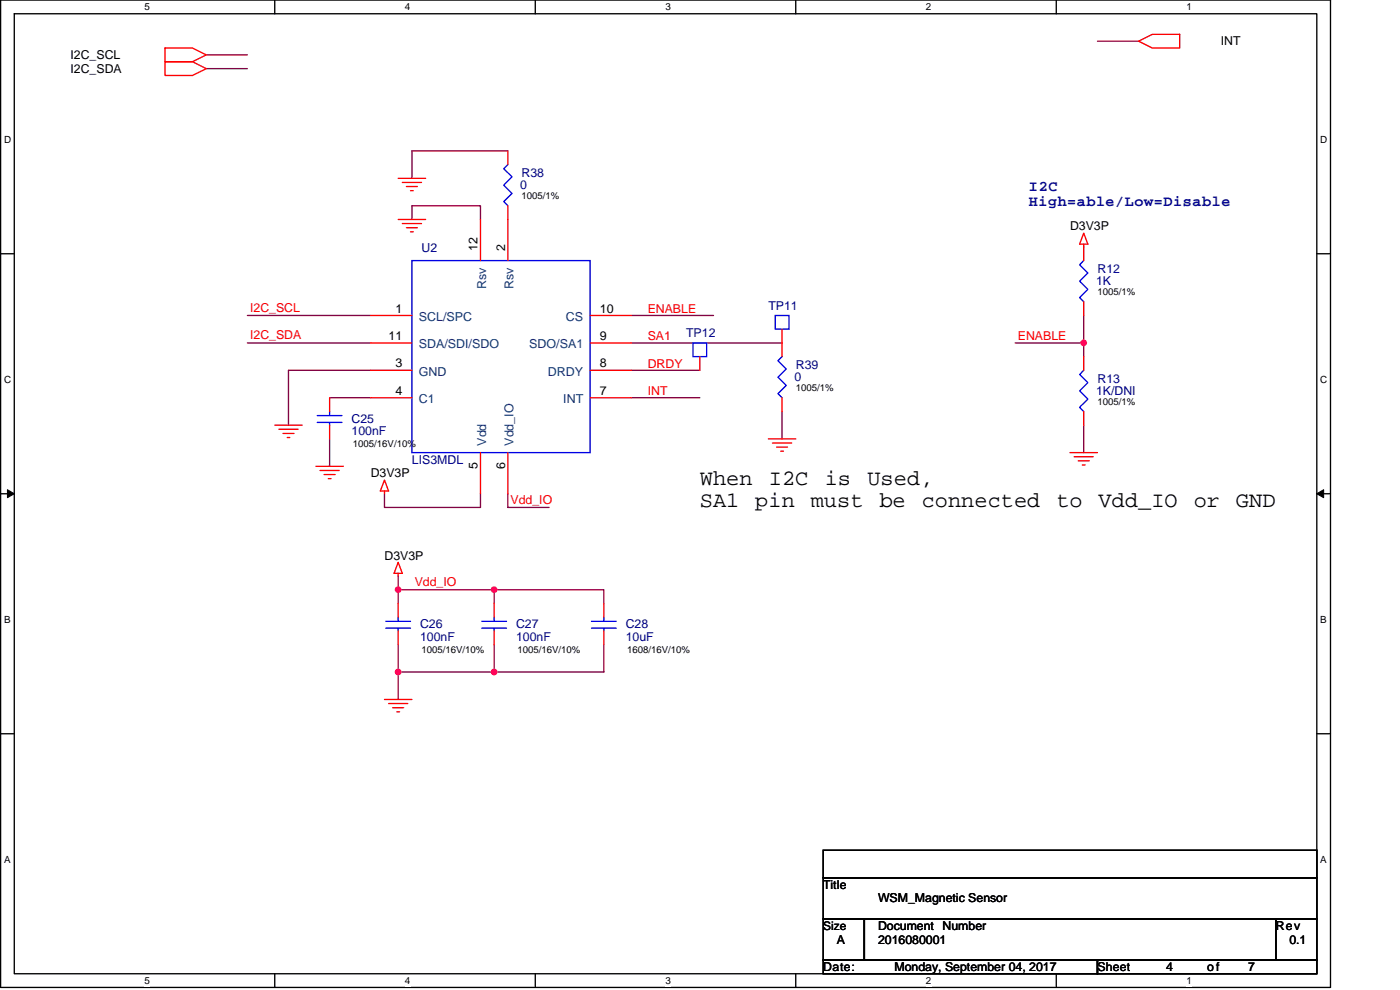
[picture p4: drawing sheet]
<svg xmlns="http://www.w3.org/2000/svg" width="420mm" height="297mm" viewBox="0 0 420 297" stroke-linecap="round" stroke-linejoin="round" font-family="sans-serif">
<path d="M.2 0h399.1v296.3h-399.1zM4.3 4.1h390.9v288.1h-390.9z" fill="none" stroke="#000" stroke-width=".4"/>
<g fill="#fff">
<path d="M43.4 .4h1.6v3.3h-1.6z"/>
<path d="M43.4 292.6h1.6v3.3h-1.6z"/>
</g>
<path d="M82.5 0v4.1M82.5 292.2v4.1" fill="none" stroke="#000" stroke-width=".4"/>
<g fill="#fff">
<path d="M121.5 .4h1.7v3.3h-1.7z"/>
<path d="M121.5 292.6h1.7v3.3h-1.7z"/>
</g>
<path d="M160.6 0v4.1M160.6 292.2v4.1" fill="none" stroke="#000" stroke-width=".4"/>
<g fill="#fff">
<path d="M199.7 .4h1.7v3.3h-1.7z"/>
<path d="M199.7 292.6h1.7v3.3h-1.7z"/>
</g>
<path d="M238.8 0v4.1M238.8 292.2v4.1" fill="none" stroke="#000" stroke-width=".4"/>
<g fill="#fff">
<path d="M277.9 .4h1.6v3.3h-1.6z"/>
<path d="M277.9 292.6h1.6v3.3h-1.6z"/>
</g>
<path d="M317 0v4.1M317 292.2v4.1" fill="none" stroke="#000" stroke-width=".4"/>
<g fill="#fff">
<path d="M356.1 .4h1.6v3.3h-1.6z"/>
<path d="M356.1 292.6h1.6v3.3h-1.6z"/>
<path d="M1.2 40.1h2.2v3.3h-2.2z"/>
<path d="M396.2 40.1h2.2v3.3h-2.2z"/>
<path d="M1.2 112.1h2.2v3.3h-2.2z"/>
<path d="M396.2 112.1h2.2v3.3h-2.2z"/>
</g>
<path d="M.2 76.1h4.1M395.2 76.1h4.1" fill="none" stroke="#000" stroke-width=".4"/>
<g fill="#fff">
<path d="M1.2 184.1h2v3.4h-2z"/>
<path d="M396.2 184.1h2v3.4h-2z"/>
</g>
<path d="M.2 148.1h4.1M395.2 148.1h4.1" fill="none" stroke="#000" stroke-width=".4"/>
<path d="M2.2 146.9l2.1 1.2-2.1 1.2zM395.2 148.1l2-1.2v2.4z" fill="#000" stroke="#000" stroke-width=".3"/>
<g fill="#fff">
<path d="M1.2 256.2h2v3.3h-2z"/>
<path d="M396.2 256.2h2v3.3h-2z"/>
</g>
<path d="M.2 220.2h4.1M395.2 220.2h4.1M247.1 255.1h148.1v8.3h-148.1zM247.1 263.4h148.1v12.3h-148.1zM247.1 275.7h12.3v12.4h-12.3zM259.4 275.7h123.5v12.4h-123.5zM382.9 275.7h12.3v12.4h-12.3zM247.1 288.1h82.3v4.1h-82.3zM329.4 288.1h65.8v4.1h-65.8z" fill="none" stroke="#000" stroke-width=".4"/>
<g fill="none" stroke="#800040" stroke-width=".4">
<path d="M61.9 16.5h12.3M329.4 12.4h12.3M61.9 20.6h12.3M152.4 45.3h-28.8v8.2M123.6 65.8v-4.1h20.6v4.1M74.2 94.7h37.1M189.5 94.7h24.6M325.2 94.7v8.2M74.2 102.9h37.1M98.9 119.3h12.4M111.3 111.1h-24.7v16.5M189.5 102.9h45.2"/>
<path d="M189.5 111.1h20.5M189.5 119.3h20.5M304.7 102.9h20.5M325.2 102.9v4.1M98.9 131.7v8.2M234.7 123.5v8.2M325.2 127.6v8.2M115.4 148.1v4.2h28.8v-4.2M152.4 148.1v4.2h12.4M119.5 172.8v4.2M119.5 177h28.8v4.1M119.5 177v4.1"/>
<path d="M148.3 177h32.9v4.1M119.5 193.4v8.2M148.3 193.4v8.2M181.2 193.4v8.2h-32.9M119.5 201.6h28.8M119.5 201.6v8.3"/>
</g>
<g fill="#f0f" stroke="#f0f" stroke-width=".4">
<circle cx="325.2" cy="102.9" r=".81"/>
<circle cx="119.5" cy="176.9" r=".81"/>
<circle cx="119.5" cy="201.6" r=".81"/>
<circle cx="148.3" cy="176.9" r=".81"/>
<circle cx="148.3" cy="201.6" r=".81"/>
</g>
<g fill="none" stroke="#f00" stroke-width=".4">
<path d="M49.5 18.5h8.3l4.1 2.1-4.1 2h-8.3zM49.5 14.4h8.3l4.1 2.1-4.1 2h-8.3zM341.7 12.4l4.1-2.1h8.2v4.1h-8.2zM119.5 53.5h8.2M120.7 54.7h5.8M122 56h3.3M123.2 57.2h.8M152.4 45.3v4.1M119.5 65.8h8.2M120.7 67.1h5.8M122 68.3h3.3M123.2 69.6h.8"/>
<path d="M144.2 65.8v12.4M152.4 61.7v16.5M325.2 73.3v4.9M325.2 70l1.3 3.3h-2.5zM111.3 94.7h12.3M177.1 94.7h12.4M234.7 98.8v8.2M325.2 90.5v4.2M98.9 119.3v4.2M111.3 111.1h12.3M111.3 119.3h12.3M111.3 102.9h12.3"/>
<path d="M177.1 119.3h12.4M177.1 111.1h12.4M177.1 102.9h12.4M210 107v4.1M234.7 119.3v4.2M325.2 107v4.1M82.5 127.6h8.2M83.7 128.8h5.8M84.9 130h3.3M86.2 131.3h.8M94.8 139.9h8.2M98.9 127.6v4.1"/>
<path d="M144.2 135.8v12.3M152.4 135.8v12.3M230.6 131.7h8.2M231.8 132.9h5.8M233.1 134.2h3.3M234.3 135.4h.8M321.1 135.8h8.3M322.4 137h5.7M323.6 138.3h3.3M324.8 139.5h.9M325.2 123.5v4.1M96 141.2h5.8"/>
<path d="M97.3 142.4h3.3M98.5 143.6h.8M115.4 144l1.2 3.3h-2.5zM115.4 147.3v.8M119.5 168.7l1.2 3.3h-2.4zM119.5 172v.8M119.5 189.3v4.1M119.5 181.1v4.1M148.3 189.3v4.1M148.3 181.1v4.1M181.2 189.3v4.1M181.2 181.1v4.1"/>
<path d="M115.4 209.9h8.2M116.6 211.1h5.8M117.8 212.3h3.3M119.1 213.6h.8"/>
</g>
<g fill="none" stroke="#00f" stroke-width=".4">
<path d="M152.4 49.4l-1.2 1.2 2.5 2.5-2.5 2.5 2.5 2.4-2.5 2.5 1.2 1.2M123.6 78.2h53.5v57.6h-53.5zM325.2 78.2l-1.2 1.2 2.5 2.5-2.5 2.5 2.5 2.4-2.5 2.5 1.2 1.2M232.7 94.7h4.1v4.1h-4.1zM208 102.9h4.1v4.1h-4.1zM234.7 107l-1.2 1.2 2.5 2.5-2.5 2.5 2.5 2.4-2.5 2.5 1.2 1.2M325.2 111.1l-1.2 1.3 2.5 2.4-2.5 2.5 2.5 2.5-2.5 2.4 1.2 1.3M95.2 124.7h7.4M95.2 126.7h7.4M98.9 126.7v.9M98.9 123.5v1.2M115.8 186.4h7.4"/>
<path d="M115.8 188.5h7.4M119.5 188.5v.8M119.5 185.2v1.2M144.6 186.4h7.4M144.6 188.5h7.4M148.3 188.5v.8M148.3 185.2v1.2M177.5 186.4h7.4M177.5 188.5h7.4M181.2 188.5v.8M181.2 185.2v1.2"/>
</g>
<g font-size="6.6">
<text x="210" y="145.4">When</text>
<text x="230.8" y="145.4">I2C</text>
<text x="247.5" y="145.4">is</text>
<text x="260.3" y="145.4">Used,</text>
<text x="210" y="152">SA1</text>
<text x="226.7" y="152">pin</text>
<text x="243.3" y="152">must</text>
<text x="263.9" y="152">be</text>
<text x="276.6" y="152">connected</text>
<text x="317" y="152">to</text>
<text x="329.7" y="152">Vdd_IO</text>
<text x="358.2" y="152">or</text>
<text x="370.9" y="152">GND</text>
</g>
<g font-size="4.5" fill="#000080">
<text x="308.8" y="57.3">I2C</text>
<text x="308.8" y="61.8">High=able/Low=Disable</text>
</g>
<g font-size="3.7">
<text x="21.2" y="17.7">I2C_SCL</text>
<text x="366.4" y="13.6">INT</text>
<text x="21.2" y="21.8">I2C_SDA</text>
<text x="321.1" y="69.2">D3V3P</text>
<text x="143.4" y="75.3" transform="rotate(-90 143.4 75.3)">12</text>
<text x="151.6" y="75.3" transform="rotate(-90 151.6 75.3)">2</text>
<text x="118.7" y="93.8">1</text>
<text x="180" y="93.8">10</text>
<text x="116.6" y="102">11</text>
<text x="180" y="102">9</text>
<text x="118.7" y="110.3">3</text>
<text x="180" y="110.3">8</text>
<text x="118.7" y="118.5">4</text>
<text x="180" y="118.5">7</text>
<text x="111.3" y="143.2">D3V3P</text>
<text x="143.4" y="140.8" transform="rotate(-90 143.4 140.8)">5</text>
<text x="151.6" y="140.8" transform="rotate(-90 151.6 140.8)">6</text>
<text x="115.4" y="167.9">D3V3P</text>
<text x="247.1" y="266.7">Title</text>
<text x="263.5" y="270.8">WSM_Magnetic Sensor</text>
<text x="263.5" y="279">Document Number</text>
<text x="382.8" y="279">Rev</text>
<text x="251.2" y="283.1">A</text>
<text x="263.5" y="283.1">2016080001</text>
<text x="387" y="283.1">0.1</text>
<text x="247.1" y="291.4">Date:</text>
<text x="268.4" y="291.4">Monday, September 04, 2017</text>
<text x="329.4" y="291.4">Sheet</text>
<text x="349.9" y="291.4">4</text>
<text x="362.3" y="291.4">of</text>
<text x="374.6" y="291.4">7</text>
</g>
<g font-size="3.7" fill="#000080">
<text x="156.5" y="53.1">R38</text>
<text x="156.1" y="56.8">0</text>
<text x="126.5" y="75.7">U2</text>
<text x="329.4" y="81.9">R12</text>
<text x="328.9" y="85.6">1K</text>
<text x="230.6" y="93">TP11</text>
<text x="205.9" y="101.2">TP12</text>
<text x="238.8" y="110.7">R39</text>
<text x="238.4" y="114.4">0</text>
<text x="328.9" y="118.5">1K/DNI</text>
<text x="329.4" y="114.8">R13</text>
<text x="105.5" y="126.8">C25</text>
<text x="105.5" y="130.5">100nF</text>
<text x="123.6" y="139.1">LIS3MDL</text>
<text x="126.1" y="188.5">C26</text>
<text x="154.9" y="188.5">C27</text>
<text x="187.8" y="188.5">C28</text>
<text x="126.1" y="192.2">100nF</text>
<text x="154.9" y="192.2">100nF</text>
<text x="187.8" y="192.2">10uF</text>
</g>
<g font-size="3.7" fill="#004080">
<text x="145.9" y="86.7" transform="rotate(-90 145.9 86.7)">Rsv</text>
<text x="154.1" y="86.7" transform="rotate(-90 154.1 86.7)">Rsv</text>
<text x="125.7" y="96.3">SCL/SPC</text>
<text x="169.9" y="96.3">CS</text>
<text x="125.7" y="104.6">SDA/SDI/SDO</text>
<text x="158.8" y="104.6">SDO/SA1</text>
<text x="125.7" y="112.8">GND</text>
<text x="164.4" y="112.8">DRDY</text>
<text x="125.7" y="121">C1</text>
<text x="169" y="121">INT</text>
<text x="145.9" y="133.8" transform="rotate(-90 145.9 133.8)">Vdd</text>
<text x="154.1" y="133.8" transform="rotate(-90 154.1 133.8)">Vdd_IO</text>
</g>
<g font-size="3.7" fill="#f00">
<text x="75.1" y="93.6">I2C_SCL</text>
<text x="194.4" y="93.8">ENABLE</text>
<text x="75.1" y="101.9">I2C_SDA</text>
<text x="194.4" y="102.1">SA1</text>
<text x="305.5" y="102.1">ENABLE</text>
<text x="194.4" y="110.3">DRDY</text>
<text x="194.4" y="118.5">INT</text>
<text x="153.2" y="151.2">Vdd_IO</text>
<text x="124.4" y="175.9">Vdd_IO</text>
</g>
<text font-size="3.6" x="247.1" y="278.9">Size</text>
<g font-size="3">
<text x="43.4" y="3.1">5</text>
<text x="121.5" y="3.1">4</text>
<text x="199.7" y="3.1">3</text>
<text x="277.9" y="3.1">2</text>
<text x="356.1" y="3.1">1</text>
<text x="1.2" y="42.8">D</text>
<text x="396.2" y="42.8">D</text>
<text x="1.2" y="114.8">C</text>
<text x="396.2" y="114.8">C</text>
<text x="1.2" y="186.8">B</text>
<text x="396.2" y="186.8">B</text>
<text x="1.2" y="258.8">A</text>
<text x="396.2" y="258.8">A</text>
<text x="43.4" y="295.2">5</text>
<text x="121.5" y="295.2">4</text>
<text x="199.7" y="295.2">3</text>
<text x="277.9" y="295.2">2</text>
<text x="356.1" y="295.2">1</text>
</g>
<g font-size="2.9">
<text x="156.5" y="59.8">1005/1%</text>
<text x="329.4" y="88.6">1005/1%</text>
<text x="238.8" y="117.4">1005/1%</text>
<text x="329.4" y="121.5">1005/1%</text>
<text x="105.9" y="134.3">1005/16V/10%</text>
<text x="126.5" y="196">1005/16V/10%</text>
<text x="155.3" y="196">1005/16V/10%</text>
<text x="188.2" y="196">1608/16V/10%</text>
</g>
</svg>
